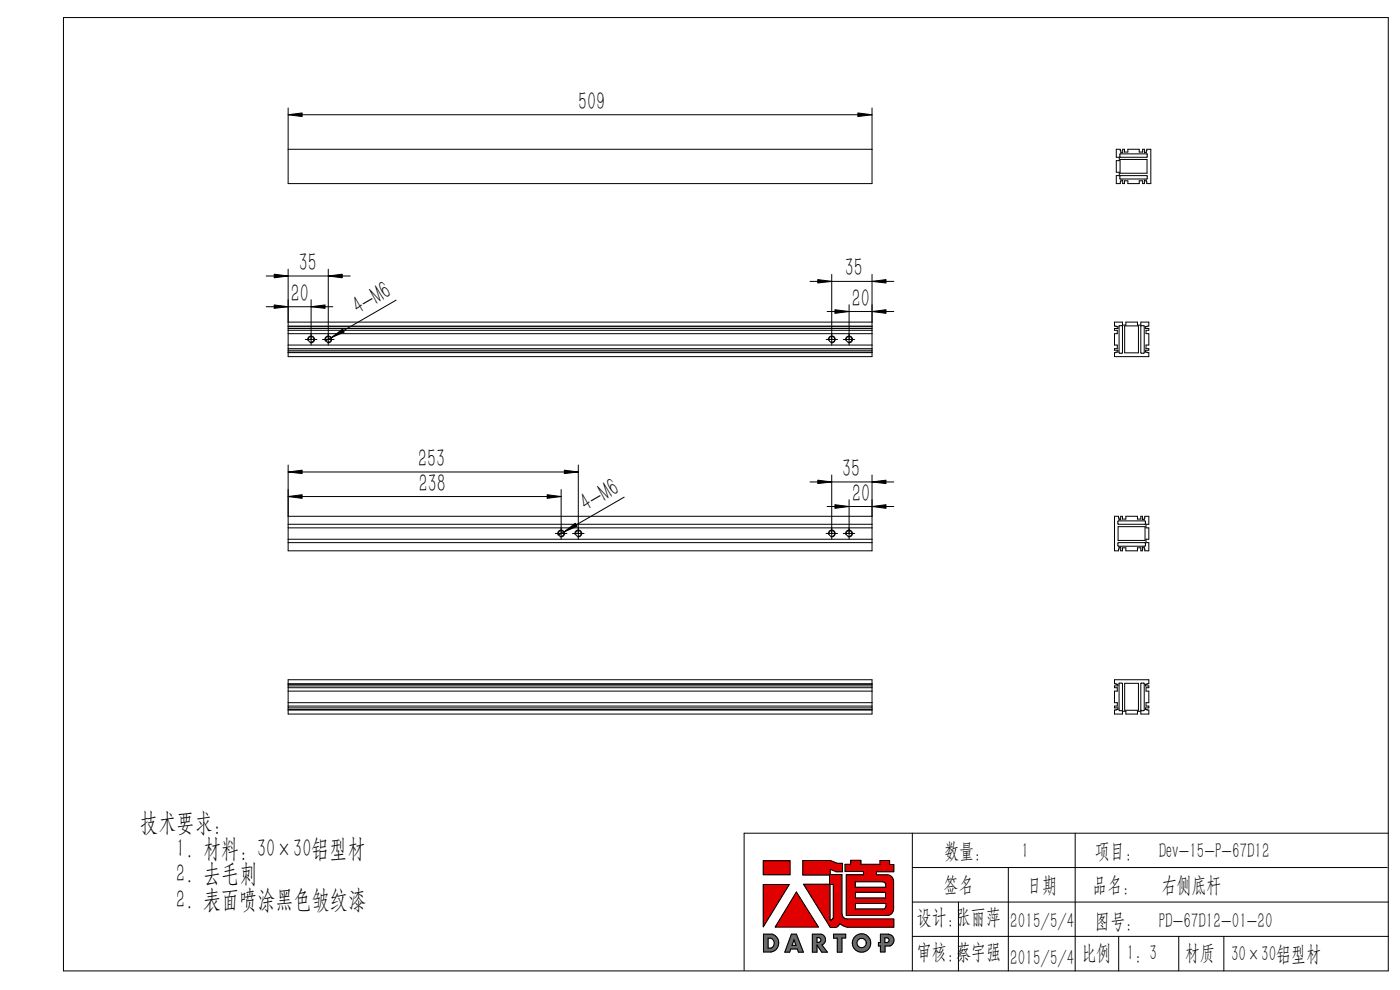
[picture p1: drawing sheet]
<svg xmlns="http://www.w3.org/2000/svg" width="297mm" height="210mm" viewBox="0 0 297 210" stroke-linecap="round" stroke-linejoin="round" font-family="sans-serif">
<g fill="none" stroke="#000" stroke-width=".21">
<path d="M13.5 3.7h281v202.3h-281zM61.1 22.9v16h123.9v-16M61.1 31.7h123.9M61.1 24.3h123.9M236.8 31.7h.9l.1 .7h.4v-.7h.3v.6h.8v-.6h2.4v.6h.7v-.6h.4v.7h.4l.1-.7h.8v7.2h-.8l-.1-.7h-.4v.7h-.4v-.5h-.7v.5h-2.4v-.5h-.8v.5h-.3v-.7h-.4l-.1 .7h-.9v-1.6h.6v-.8h-.6v-2.4h.6v-.7h-.6zM237.6 32.6h5.8v.7l-5.8 .1zM237.6 37.3h5.7l.1 .6-5.8 .1zM237.6 33.8h5.7v2.9h-5.7zM56.5 58.5h17.8M61.1 57.1v18.5h123.9v-17.4M69.6 57.1v16.1M171.8 59.7h17.8"/>
<path d="M176.4 58.2v15M56.5 65.1h14.1M61.1 69.2h123.9M61.1 68.3h123.9M61.1 70.1h123.9M61.1 69.7h123.9M61.1 70.8h123.9M61.1 73.2h123.9M61.1 74h123.9M61.1 74.3h123.9M61.1 74.8h123.9M61.1 69.3h123.9"/>
<path d="M61.1 74.7h123.9M64.8 72h2.4M65.3 72.2a.73 .73 0 0 1 .6-.9 .73 .73 0 0 1 .8 .7 .73 .73 0 0 1-.9 .7M66 63.6v9.6M68.4 72h2.5M68.9 72.2a.74 .74 0 0 1 .6-1 .74 .74 0 0 1 .9 .8 .74 .74 0 0 1-.9 .7M84 63.7l-15 8.6M175.3 72h2.4M175.5 66.1h14.1M175.8 72.2a.73 .73 0 0 1 .6-.9 .73 .73 0 0 1 .8 .7 .73 .73 0 0 1-.9 .7M178.9 72h2.4M179.4 72.2a.73 .73 0 0 1 .6-.9 .73 .73 0 0 1 .8 .7 .73 .73 0 0 1-.9 .7"/>
<path d="M180.1 64.6v8.6M236.4 68.3h1.7v.7h.7v-.7h2.5v.7h.7v-.7h1.7v.9l-.7 .1v.4h.7v.4h-.6v.7h.6v2.4h-.6v.8h.6v.3h-.7v.4l.7 .1v.8h-7.3v-.8l.8-.1v-.4h-.8v-.3h.6v-.8h-.6v-2.4h.6v-.7h-.6v-.4h.8v-.4l-.8-.1zM237.4 69.1h.7l-.1 5.8h-.6zM238.6 69.1h2.9v5.7h-2.9zM242 69.1h.7v5.8l-.7-.1zM61.1 98.6v18.2h123.9v-16M122.7 98.6v15.8M61.1 109.5h123.9M61.1 111.2h123.9M61.1 112h123.9M61.1 114.4h123.9M61.1 115.1h123.9"/>
<path d="M61.1 105.3h57.9M61.1 100.1h61.6M117.8 113.2h2.5M118.3 113.4a.73 .73 0 0 1 .7-1 .73 .73 0 0 1 .7 .8 .73 .73 0 0 1-.9 .7M119 103.8v10.6M121.5 113.2h2.4M122 113.4a.74 .74 0 0 1 .6-1 .74 .74 0 0 1 .8 .8 .74 .74 0 0 1-.9 .7M132.4 105.5l-14 8M171.8 102.2h17.8M175.3 113.2h2.4M175.5 107.4h14.1M175.8 113.4a.73 .73 0 0 1 .6-1 .73 .73 0 0 1 .8 .8 .73 .73 0 0 1-.9 .7"/>
<path d="M176.4 100.8v13.6M178.9 113.2h2.4M179.4 113.4a.73 .73 0 0 1 .6-1 .73 .73 0 0 1 .8 .8 .73 .73 0 0 1-.9 .7M180.1 106v8.4M236.4 109.5h.9l.1 .7h.3v-.7h.4v.6h.7v-.6h2.5v.6h.7v-.6h.4v.7h.3l.2-.7h.8v1.7h-.6v.8h.6v2.4h-.6v.7h.6v1.7h-.8l-.2-.7h-.3v.7h-.4v-.6h-.7v.6h-2.5v-.6h-.7v.6h-.4v-.7h-.3l-.1 .7h-.9zM237.2 115.2l5.7-.1 .1 .7-5.7 .1-.1-.1zM237.2 110.5h5.7l.1 .7h-5.8zM237.2 111.7h5.7v2.9h-5.7zM61.1 144.2h123.9v7.3h-123.9zM61.1 145h123.9M61.1 145.9h123.9M61.1 145.5h123.9"/>
<path d="M61.1 146.6h123.9M61.1 149.1h123.9M61.1 149.8h123.9M61.1 150.2h123.9M61.1 150.6h123.9M61.1 145.2h123.9M61.1 150.5h123.9M236.4 144.2h7.3v.8l-.7 .2v.3h.7v.4h-.6v.7h.6v2.5h-.6v.7h.6v.4h-.7v.3l.7 .1v.9h-1.7v-.6h-.7v.6h-2.5v-.6h-.7v.6h-1.7v-.9l.8-.1v-.3h-.8v-.4h.6v-.7h-.6v-2.5h.6v-.7h-.6v-.4h.8v-.3l-.8-.2zM237.4 144.9l.7 .1-.1 5.7h-.6zM238.6 144.9h2.9v5.8h-2.9zM242 144.9h.7v5.8h-.7zM193.5 176.7v29.3"/>
<path d="M228.1 176.7v29.3M294.5 176.7h-136.6v29.2M161.9 182.6h5.7v2.9h-5.7zM161.9 187.6h5.5l-5.5 9zM162 198.2h1.9a1.95 1.95 0 0 1 1.3 2 1.95 1.95 0 0 1-1.6 1.7h-1.6zM162.9 199a1.08 1.08 0 0 1 1.4 1.1 1.08 1.08 0 0 1-1.4 1zM167.9 198.2h1.1l1.4 3.8h-1l-.2-.7h-1.4l-.3 .7h-1zM168.4 199.3l.5 1.2h-.9zM169 189.2l4.6 7.4h-9.1zM170.3 182.5h5.8l1.5 .6h1.1v1.8h-1.3l-1.3-.5v1.1h2.5v8.3a1.16 1.16 0 0 0 1.1 1.1h9.9v1.8h-9.9l-1.6-.8-.6 .7-1.4 .1-5.6-9.1h5.5v-2h-5.7zM172.3 198.2h1.9a1.2 1.2 0 0 1 .9 1 1.2 1.2 0 0 1-.7 1.2l1.1 1.6h-1.2l-1-1.6v1.6h-1zM173.3 198.9h.4a.52 .52 0 0 1 .5 .5 .52 .52 0 0 1-.5 .5h-.4z"/>
<path d="M176.1 187.6h.7v7.1l-.4 .5h-.3zM176.8 198.2h2.6v.8h-.8v3h-1v-3h-.8zM179.3 183.3h1.2v-.8h2.1v.8h4.1v-.8h2v.9h.9v1.5h-3.7v.7h2.3a1.37 1.37 0 0 1 1.4 1.3v5.9a1.37 1.37 0 0 1-1.4 1.4h-8.7v-8.7h3.7v-.6h-3.9zM181.4 187h5.8a.73 .73 0 0 1 .7 .7v.5h-6.5zM181.5 191.6h6.5v.6a.65 .65 0 0 1-.7 .6h-5.8zM181.5 189.3h6.4v1.2h-6.4zM186.8 198.2h1.7a1.29 1.29 0 0 1 1.2 1.1 1.29 1.29 0 0 1-.9 1.4h-1.1v1.2h-.9v-1.2h-.4v-.8h.4zM187.7 198.9h.6a.52 .52 0 0 1 .3 .5 .52 .52 0 0 1-.4 .5h-.5zM193.5 191.3h101M193.5 184h100.8M193.5 198.6h101M203.3 191.3v14.7"/>
<path d="M213.9 184v22M237.3 198.6v7.4M250.1 198.6v7.4M259.6 198.6v7.4"/>
<circle cx="66" cy="72" r=".61"/>
<circle cx="69.6" cy="72" r=".61"/>
<circle cx="176.5" cy="72" r=".62"/>
<circle cx="180.1" cy="72" r=".61"/>
<circle cx="119.1" cy="113.2" r=".61"/>
<circle cx="122.7" cy="113.2" r=".61"/>
<circle cx="176.5" cy="113.2" r=".62"/>
<circle cx="180.1" cy="113.2" r=".62"/>
<circle cx="182.8" cy="200" r="1.97"/>
<circle cx="182.8" cy="200" r=".99"/>
</g>
<g fill="#6a6a6a" stroke="#6a6a6a" stroke-width=".21">
<path d="M162 198.2v3.7l2-.1 .7-.5 .4-.7a1.9 1.9 0 0 0-1.2-2.4zM162.9 199l.8 .1 .6 .7-.2 .9-.5 .4h-.7z" fill-rule="evenodd"/>
<path d="M167.9 198.2l-1.4 3.8h1l.3-.7h1.4l.2 .7h1l-1.4-3.8zM168.4 199.3l.5 1.2h-.9z" fill-rule="evenodd"/>
<path d="M172.3 198.2v3.8h1v-1.6l1 1.6h1.2l-1.1-1.6 .5-.4 .2-.3v-.6l-.2-.5-.6-.4zM173.3 198.9h.5l.3 .2 .1 .3-.3 .4-.6 .1z" fill-rule="evenodd"/>
<path d="M176.8 198.2h2.6v.8h-.8v3h-1v-3h-.8z" fill-rule="evenodd"/>
<path d="M180.8 200a1.95 1.95 0 0 0 3.9 0 1.95 1.95 0 0 0-3.9 0zM181.8 200a1 1 0 0 1 2 0 1 1 0 0 1-2 0z" fill-rule="evenodd"/>
<path d="M186.8 198.2v1.7h-.4v.8h.4v1.2h.9v-1.2h1.1l.5-.3 .3-.6v-.7l-.2-.4-.6-.5zM187.7 198.9h.6l.3 .2v.4l-.1 .3-.8 .1z" fill-rule="evenodd"/>
</g>
<g fill="#e10000" stroke="#e10000" stroke-width=".21">
<path d="M161.9 187.6h5.5l-5.5 9z"/>
<path d="M169 189.2l4.6 7.4h-9.1z"/>
<path d="M161.9 182.6h5.7v2.9h-5.7z" fill-rule="evenodd"/>
<path d="M170.3 182.5v3.1h5.7v2h-5.5l5.6 9.1h1.2l.6-.4a.3 .3 0 0 1 .3-.4 .3 .3 0 0 1 .3 .3l1.2 .5h9.9v-1.8h-10.1l-.5-.2-.4-.8v-8.4h-2.5v-1.1l1.3 .5h1.3v-1.8h-1.1l-1.5-.6zM176.1 187.6h.7v7.1l-.4 .5h-.3z" fill-rule="evenodd"/>
<path d="M181.5 189.3h6.4v1.2h-6.4zM179.3 183.3v1.6h3.9v.6h-3.7v8.7h8.9l.6-.3 .3-.3 .3-.6-.1-6.5-.3-.5-.7-.4h-2.6v-.7h3.7v-1.5h-.9v-.9h-2v.8h-4.1v-.8h-2.1v.8zM181.4 187h5.9l.5 .4 .1 .8h-6.5zM181.5 191.6h6.5v.8l-.5 .4h-6z" fill-rule="evenodd"/>
</g>
<g fill="#000" stroke="#000" stroke-width=".21">
<path d="M61.1 24.3l3-.3v.7zM182 24l3 .3-3 .4zM58.2 58.2l2.9 .3-2.9 .4zM69.6 58.5l3-.3v.7zM173.5 59.3l2.9 .4-2.9 .3zM185 59.7l3-.4v.7zM58.2 64.7l2.9 .4-2.9 .3zM66 65.1l3-.4v.7zM70.3 71.6l2.4-1.8 .3 .6zM177.1 65.7l3 .4-3 .4zM185 66.1l3-.4v.8zM61.1 105.3l3-.4v.8z"/>
<path d="M61.1 100.1l3-.4v.8zM116.1 104.9l2.9 .4-2.9 .4zM119.7 112.8l2.3-1.8 .4 .6zM119.7 99.7l3 .4-3 .4zM173.5 101.9l2.9 .3-2.9 .4zM177.1 107.1l3 .3-3 .4zM185 102.2l3-.3v.7zM185 107.4l3-.3v.7z"/>
</g>
<g font-size="5.5">
<text x="122.6" y="23.3">509</text>
<text x="63.4" y="57.5">35</text>
<text x="179.2" y="58.6">35</text>
<text x="61.7" y="64">20</text>
<text x="180.7" y="65">20</text>
<text x="76" y="66.9" transform="rotate(-30 76 66.9)">4-M6</text>
<text x="88.7" y="99.1">253</text>
<text x="178.7" y="101.2">35</text>
<text x="88.9" y="104.3">238</text>
<text x="180.8" y="106.4">20</text>
<text x="124.4" y="108.7" transform="rotate(-30 124.4 108.7)">4-M6</text>
<text x="29.8" y="176.2">技术要求:</text>
<text x="37.4" y="181.7">1. 材料: 30×30铝型材</text>
<text x="37.4" y="187.2">2. 去毛刺</text>
<text x="37.4" y="192.7">2. 表面喷涂黑色皱纹漆</text>
</g>
<g font-size="4.6">
<text x="200.3" y="182">数量：</text>
<text x="216.7" y="182">1</text>
<text x="232.3" y="182">项目：</text>
<text x="245.8" y="182">Dev-15-P-67D12</text>
<text x="200.2" y="189.2">签名</text>
<text x="217.9" y="189.2">日期</text>
<text x="231.7" y="189.2">品名：</text>
<text x="246.4" y="189.2">右侧底杆</text>
<text x="194.5" y="196">设计：张丽萍</text>
<text x="214.3" y="196.8">2015/5/4</text>
<text x="232.3" y="196.8">图号：</text>
<text x="245.8" y="196.8">PD-67D12-01-20</text>
<text x="194.5" y="203.3">审核：蔡宇强</text>
<text x="229.4" y="203.6">比例</text>
<text x="239.1" y="203.6">1：3</text>
<text x="251.4" y="203.6">材质</text>
<text x="261.1" y="203.9">30×30铝型材</text>
<text x="214.3" y="204.7">2015/5/4</text>
</g>
</svg>
